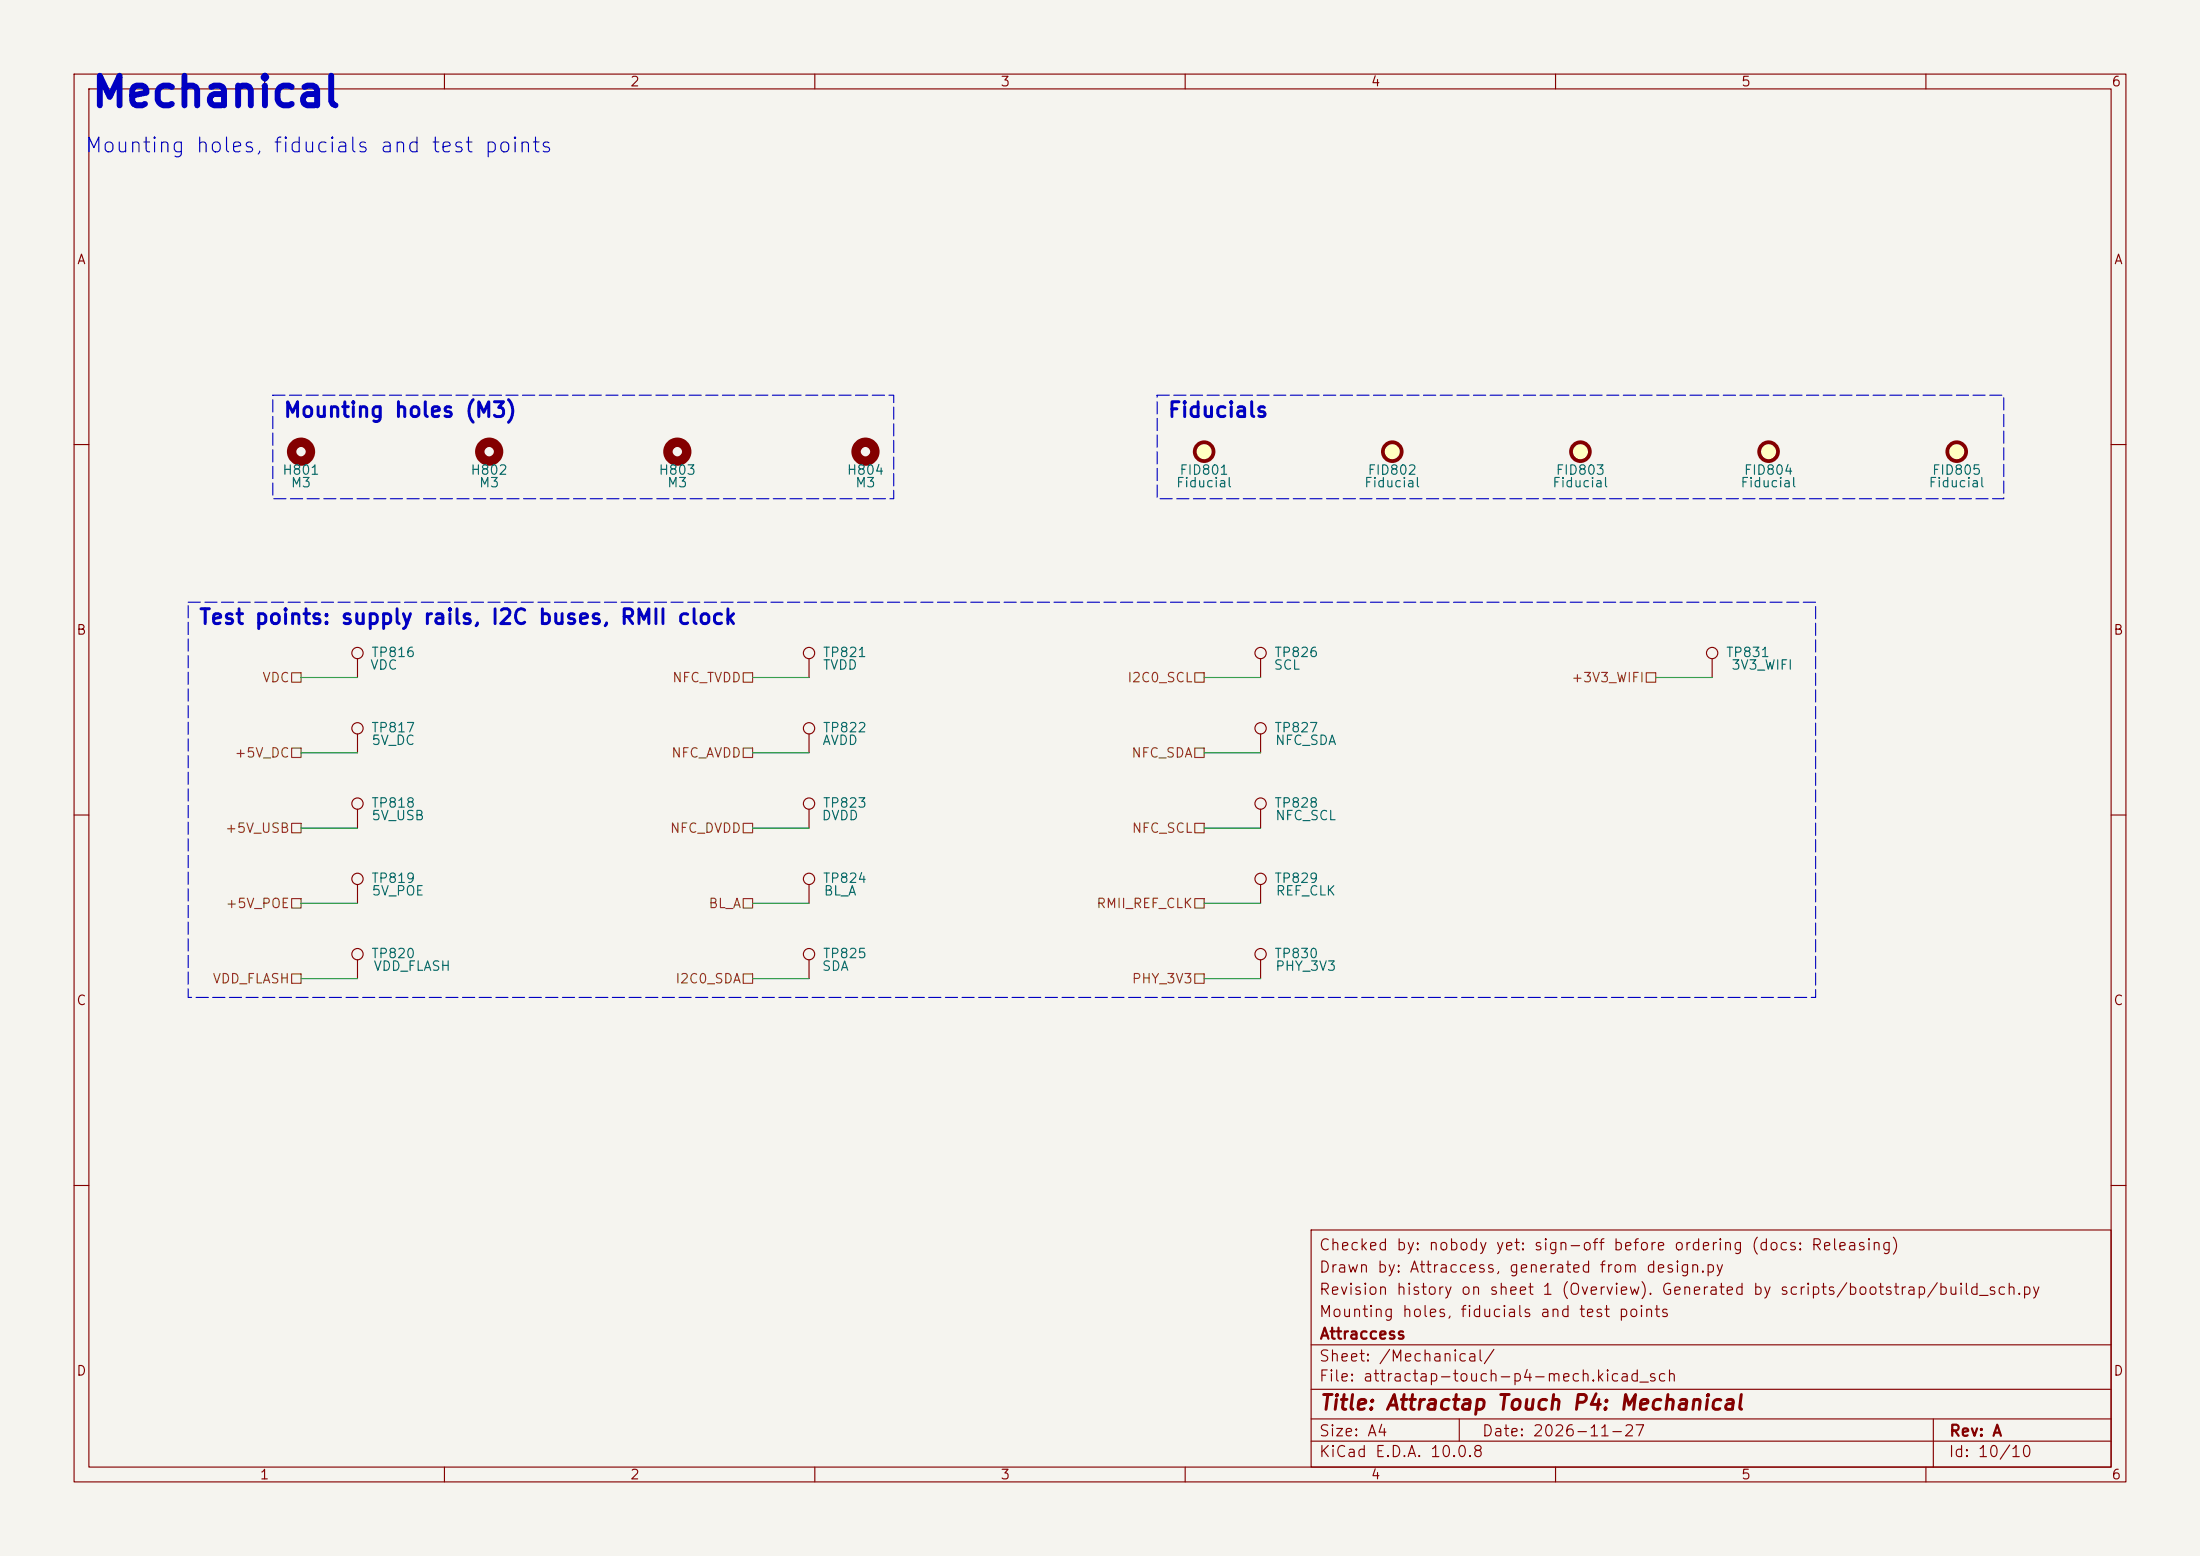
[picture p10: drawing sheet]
<svg xmlns="http://www.w3.org/2000/svg" width="297mm" height="210mm" viewBox="0 0 297 210" stroke-linecap="round" stroke-linejoin="round" font-family="sans-serif">
<path d="M0 0h297v210h-297z" fill="#f5f4ef" stroke="#f5f4ef" stroke-width=".14"/>
<g fill="none" stroke="#840000" stroke-width=".15">
<path d="M10 10h277v190h-277zM12 12h273v186h-273zM60 10v2M110 10v2M160 10v2M210 10v2M260 10v2M10 60h2M285 60h2M48.3 88.9v2.5M48.3 99.1v2.5M109.2 88.9v2.5"/>
<path d="M109.2 99.1v2.5M170.2 99.1v2.5M10 110h2M48.3 109.2v2.6M109.2 109.2v2.6M170.2 109.2v2.6M170.2 119.4v2.5M285 110h2M170.2 129.5v2.6M10 160h2M177 166h108v32h-108zM285 160h2"/>
<path d="M60 198v2M110 198v2M160 198v2M177 194.5h108M177 191.5h108M177 187.5h108M177 181.5h108M197 191.5v3M210 198v2M260 198v2M261 191.5v6.5"/>
<circle cx="48.3" cy="88.1" r=".76"/>
<circle cx="48.3" cy="98.3" r=".76"/>
<circle cx="109.2" cy="98.3" r=".76"/>
<circle cx="109.2" cy="88.1" r=".76"/>
<circle cx="170.2" cy="98.3" r=".76"/>
<circle cx="48.3" cy="108.5" r=".76"/>
<circle cx="109.2" cy="108.5" r=".76"/>
<circle cx="170.2" cy="108.5" r=".76"/>
<circle cx="170.2" cy="118.6" r=".76"/>
<circle cx="170.2" cy="128.8" r=".76"/>
</g>
<circle cx="162.6" cy="61" r="1.27" fill="#ffffc2"/>
<circle cx="162.6" cy="61" r="1.27" fill="none" stroke="#840000" stroke-width=".51"/>
<g fill="none" stroke="#840000" stroke-width=".15">
<path d="M48.3 119.4v2.5M109.2 119.4v2.5M48.3 129.5v2.6M109.2 129.5v2.6"/>
<circle cx="48.3" cy="118.6" r=".76"/>
<circle cx="109.2" cy="118.6" r=".76"/>
<circle cx="48.3" cy="128.8" r=".76"/>
<circle cx="109.2" cy="128.8" r=".76"/>
</g>
<g fill="none" stroke="#840000" stroke-width="1.3">
<circle cx="40.6" cy="61" r="1.27"/>
<circle cx="66" cy="61" r="1.27"/>
<circle cx="91.4" cy="61" r="1.27"/>
<circle cx="116.8" cy="61" r="1.27"/>
</g>
<circle cx="188" cy="61" r="1.27" fill="#ffffc2"/>
<circle cx="188" cy="61" r="1.27" fill="none" stroke="#840000" stroke-width=".51"/>
<g fill="none" stroke="#840000" stroke-width=".15">
<path d="M231.1 88.9v2.5"/>
<circle cx="231.1" cy="88.1" r=".76"/>
</g>
<circle cx="264.2" cy="61" r="1.27" fill="#ffffc2"/>
<circle cx="264.2" cy="61" r="1.27" fill="none" stroke="#840000" stroke-width=".51"/>
<circle cx="238.8" cy="61" r="1.27" fill="#ffffc2"/>
<circle cx="238.8" cy="61" r="1.27" fill="none" stroke="#840000" stroke-width=".51"/>
<circle cx="213.4" cy="61" r="1.27" fill="#ffffc2"/>
<circle cx="213.4" cy="61" r="1.27" fill="none" stroke="#840000" stroke-width=".51"/>
<g fill="none" stroke="#840000" stroke-width=".15">
<path d="M170.2 88.9v2.5"/>
<circle cx="170.2" cy="88.1" r=".76"/>
</g>
<g fill="none" stroke="#725600" stroke-width=".15">
<path d="M39.4 90.8h1.2v1.3h-1.2zM100.3 90.8h1.3v1.3h-1.3zM161.3 90.8h1.3v1.3h-1.3zM222.2 90.8h1.3v1.3h-1.3zM39.4 101h1.2v1.2h-1.2zM39.4 111.1h1.2v1.3h-1.2zM100.3 101h1.3v1.2h-1.3zM100.3 111.1h1.3v1.3h-1.3zM161.3 101h1.3v1.2h-1.3zM161.3 111.1h1.3v1.3h-1.3zM39.4 121.3h1.2v1.3h-1.2zM39.4 131.4h1.2v1.3h-1.2z"/>
<path d="M100.3 131.4h1.3v1.3h-1.3zM100.3 121.3h1.3v1.3h-1.3zM161.3 131.4h1.3v1.3h-1.3zM161.3 121.3h1.3v1.3h-1.3z"/>
</g>
<g fill="none" stroke="#009600" stroke-width=".15">
<path d="M40.6 91.4h7.7M101.6 91.4h7.6M162.6 91.4h7.6M223.5 91.4h7.6M40.6 111.8h7.7M40.6 101.6h7.7M101.6 111.8h7.6M101.6 101.6h7.6M162.6 111.8h7.6M162.6 101.6h7.6M40.6 121.9h7.7M40.6 132.1h7.7"/>
<path d="M101.6 121.9h7.6M101.6 132.1h7.6M162.6 121.9h7.6M162.6 132.1h7.6"/>
</g>
<path d="M36.8 53.3h83.8v14h-83.8zM156.2 53.3h114.3v14h-114.3zM25.4 81.3h219.7v53.3h-219.7z" fill="none" stroke="#0000c2" stroke-width=".15" stroke-dasharray="1.6 .6"/>
<text font-size="4" fill="#0000c2" x="12.1" y="15.4">Mechanical</text>
<g font-size="2" fill="#0000c2">
<text x="11.3" y="21.1">Mounting holes, fiducials and test points</text>
<text x="38.2" y="56.8">Mounting holes (M3)</text>
<text x="157.5" y="56.8">Fiducials</text>
<text x="26.7" y="84.8">Test points: supply rails, I2C buses, RMII clock</text>
</g>
<text font-size="2" fill="#840000" x="178" y="190.8">Title: Attractap Touch P4: Mechanical</text>
<g font-size="1.5" fill="#840000">
<text x="178" y="172.1">Drawn by: Attraccess, generated from design.py</text>
<text x="178" y="169.1">Checked by: nobody yet: sign-off before ordering (docs: Releasing)</text>
<text x="178" y="178.1">Mounting holes, fiducials and test points</text>
<text x="178" y="175.1">Revision history on sheet 1 (Overview). Generated by scripts/bootstrap/build_sch.py</text>
<text x="178" y="184.1">Sheet: /Mechanical/</text>
<text x="178" y="181.1">Attraccess</text>
<text x="178" y="186.8">File: attractap-touch-p4-mech.kicad_sch</text>
<text x="178" y="197">KiCad E.D.A. 10.0.8</text>
<text x="178" y="194.2">Size: A4</text>
<text x="200" y="194.2">Date: 2026-11-27</text>
<text x="263" y="197">Id: 10/10</text>
<text x="263" y="194.2">Rev: A</text>
</g>
<g font-size="1.3" fill="#840000">
<text x="35" y="12">1</text>
<text x="85" y="12">2</text>
<text x="135" y="12">3</text>
<text x="185" y="12">4</text>
<text x="235" y="12">5</text>
<text x="285" y="12">6</text>
<text x="10.3" y="36">A</text>
<text x="285.3" y="36">A</text>
<text x="10.2" y="86">B</text>
<text x="285.2" y="86">B</text>
<text x="10.2" y="136">C</text>
<text x="285.2" y="136">C</text>
<text x="10.2" y="186">D</text>
<text x="285.2" y="186">D</text>
<text x="35" y="200">1</text>
<text x="85" y="200">2</text>
<text x="135" y="200">3</text>
<text x="185" y="200">4</text>
<text x="235" y="200">5</text>
<text x="285" y="200">6</text>
</g>
<g font-size="1.3" fill="#006464">
<text x="38" y="64.4">H801</text>
<text x="63.4" y="64.4">H802</text>
<text x="88.8" y="64.4">H803</text>
<text x="114.2" y="64.4">H804</text>
<text x="159.1" y="64.4">FID801</text>
<text x="184.5" y="64.4">FID802</text>
<text x="209.9" y="64.4">FID803</text>
<text x="235.3" y="64.4">FID804</text>
<text x="260.7" y="64.4">FID805</text>
<text x="39.2" y="66.1">M3</text>
<text x="64.6" y="66.1">M3</text>
<text x="90" y="66.1">M3</text>
<text x="115.4" y="66.1">M3</text>
<text x="158.7" y="66.1">Fiducial</text>
<text x="184.1" y="66.1">Fiducial</text>
<text x="209.5" y="66.1">Fiducial</text>
<text x="234.9" y="66.1">Fiducial</text>
<text x="260.3" y="66.1">Fiducial</text>
<text x="50" y="89">TP816</text>
<text x="111" y="89">TP821</text>
<text x="172" y="89">TP826</text>
<text x="232.9" y="89">TP831</text>
<text x="49.9" y="90.7">VDC</text>
<text x="111" y="90.7">TVDD</text>
<text x="171.9" y="90.7">SCL</text>
<text x="233.6" y="90.7">3V3_WIFI</text>
<text x="50" y="99.2">TP817</text>
<text x="50.1" y="100.9">5V_DC</text>
<text x="110.9" y="100.9">AVDD</text>
<text x="111" y="99.2">TP822</text>
<text x="172" y="99.2">TP827</text>
<text x="172" y="100.9">NFC_SDA</text>
<text x="50" y="109.3">TP818</text>
<text x="50.1" y="111">5V_USB</text>
<text x="110.8" y="111">DVDD</text>
<text x="111" y="109.3">TP823</text>
<text x="172" y="109.3">TP828</text>
<text x="172.1" y="111">NFC_SCL</text>
<text x="50" y="119.5">TP819</text>
<text x="111" y="119.5">TP824</text>
<text x="172" y="119.5">TP829</text>
<text x="50.1" y="121.2">5V_POE</text>
<text x="111.1" y="121.2">BL_A</text>
<text x="172.1" y="121.2">REF_CLK</text>
<text x="50" y="129.6">TP820</text>
<text x="50.3" y="131.3">VDD_FLASH</text>
<text x="110.9" y="131.3">SDA</text>
<text x="111" y="129.6">TP825</text>
<text x="172" y="129.6">TP830</text>
<text x="172.1" y="131.3">PHY_3V3</text>
</g>
<g font-size="1.3" fill="#725600">
<text x="35.3" y="92.4">VDC</text>
<text x="90.7" y="92.4">NFC_TVDD</text>
<text x="152.1" y="92.4">I2C0_SCL</text>
<text x="212" y="92.4">+3V3_WIFI</text>
<text x="31.6" y="102.6">+5V_DC</text>
<text x="90.5" y="102.6">NFC_AVDD</text>
<text x="152.6" y="102.6">NFC_SDA</text>
<text x="30.3" y="112.7">+5V_USB</text>
<text x="90.4" y="112.7">NFC_DVDD</text>
<text x="152.7" y="112.7">NFC_SCL</text>
<text x="30.4" y="122.9">+5V_POE</text>
<text x="95.6" y="122.9">BL_A</text>
<text x="147.9" y="122.9">RMII_REF_CLK</text>
<text x="28.6" y="133">VDD_FLASH</text>
<text x="91.1" y="133">I2C0_SDA</text>
<text x="152.7" y="133">PHY_3V3</text>
</g>
</svg>
